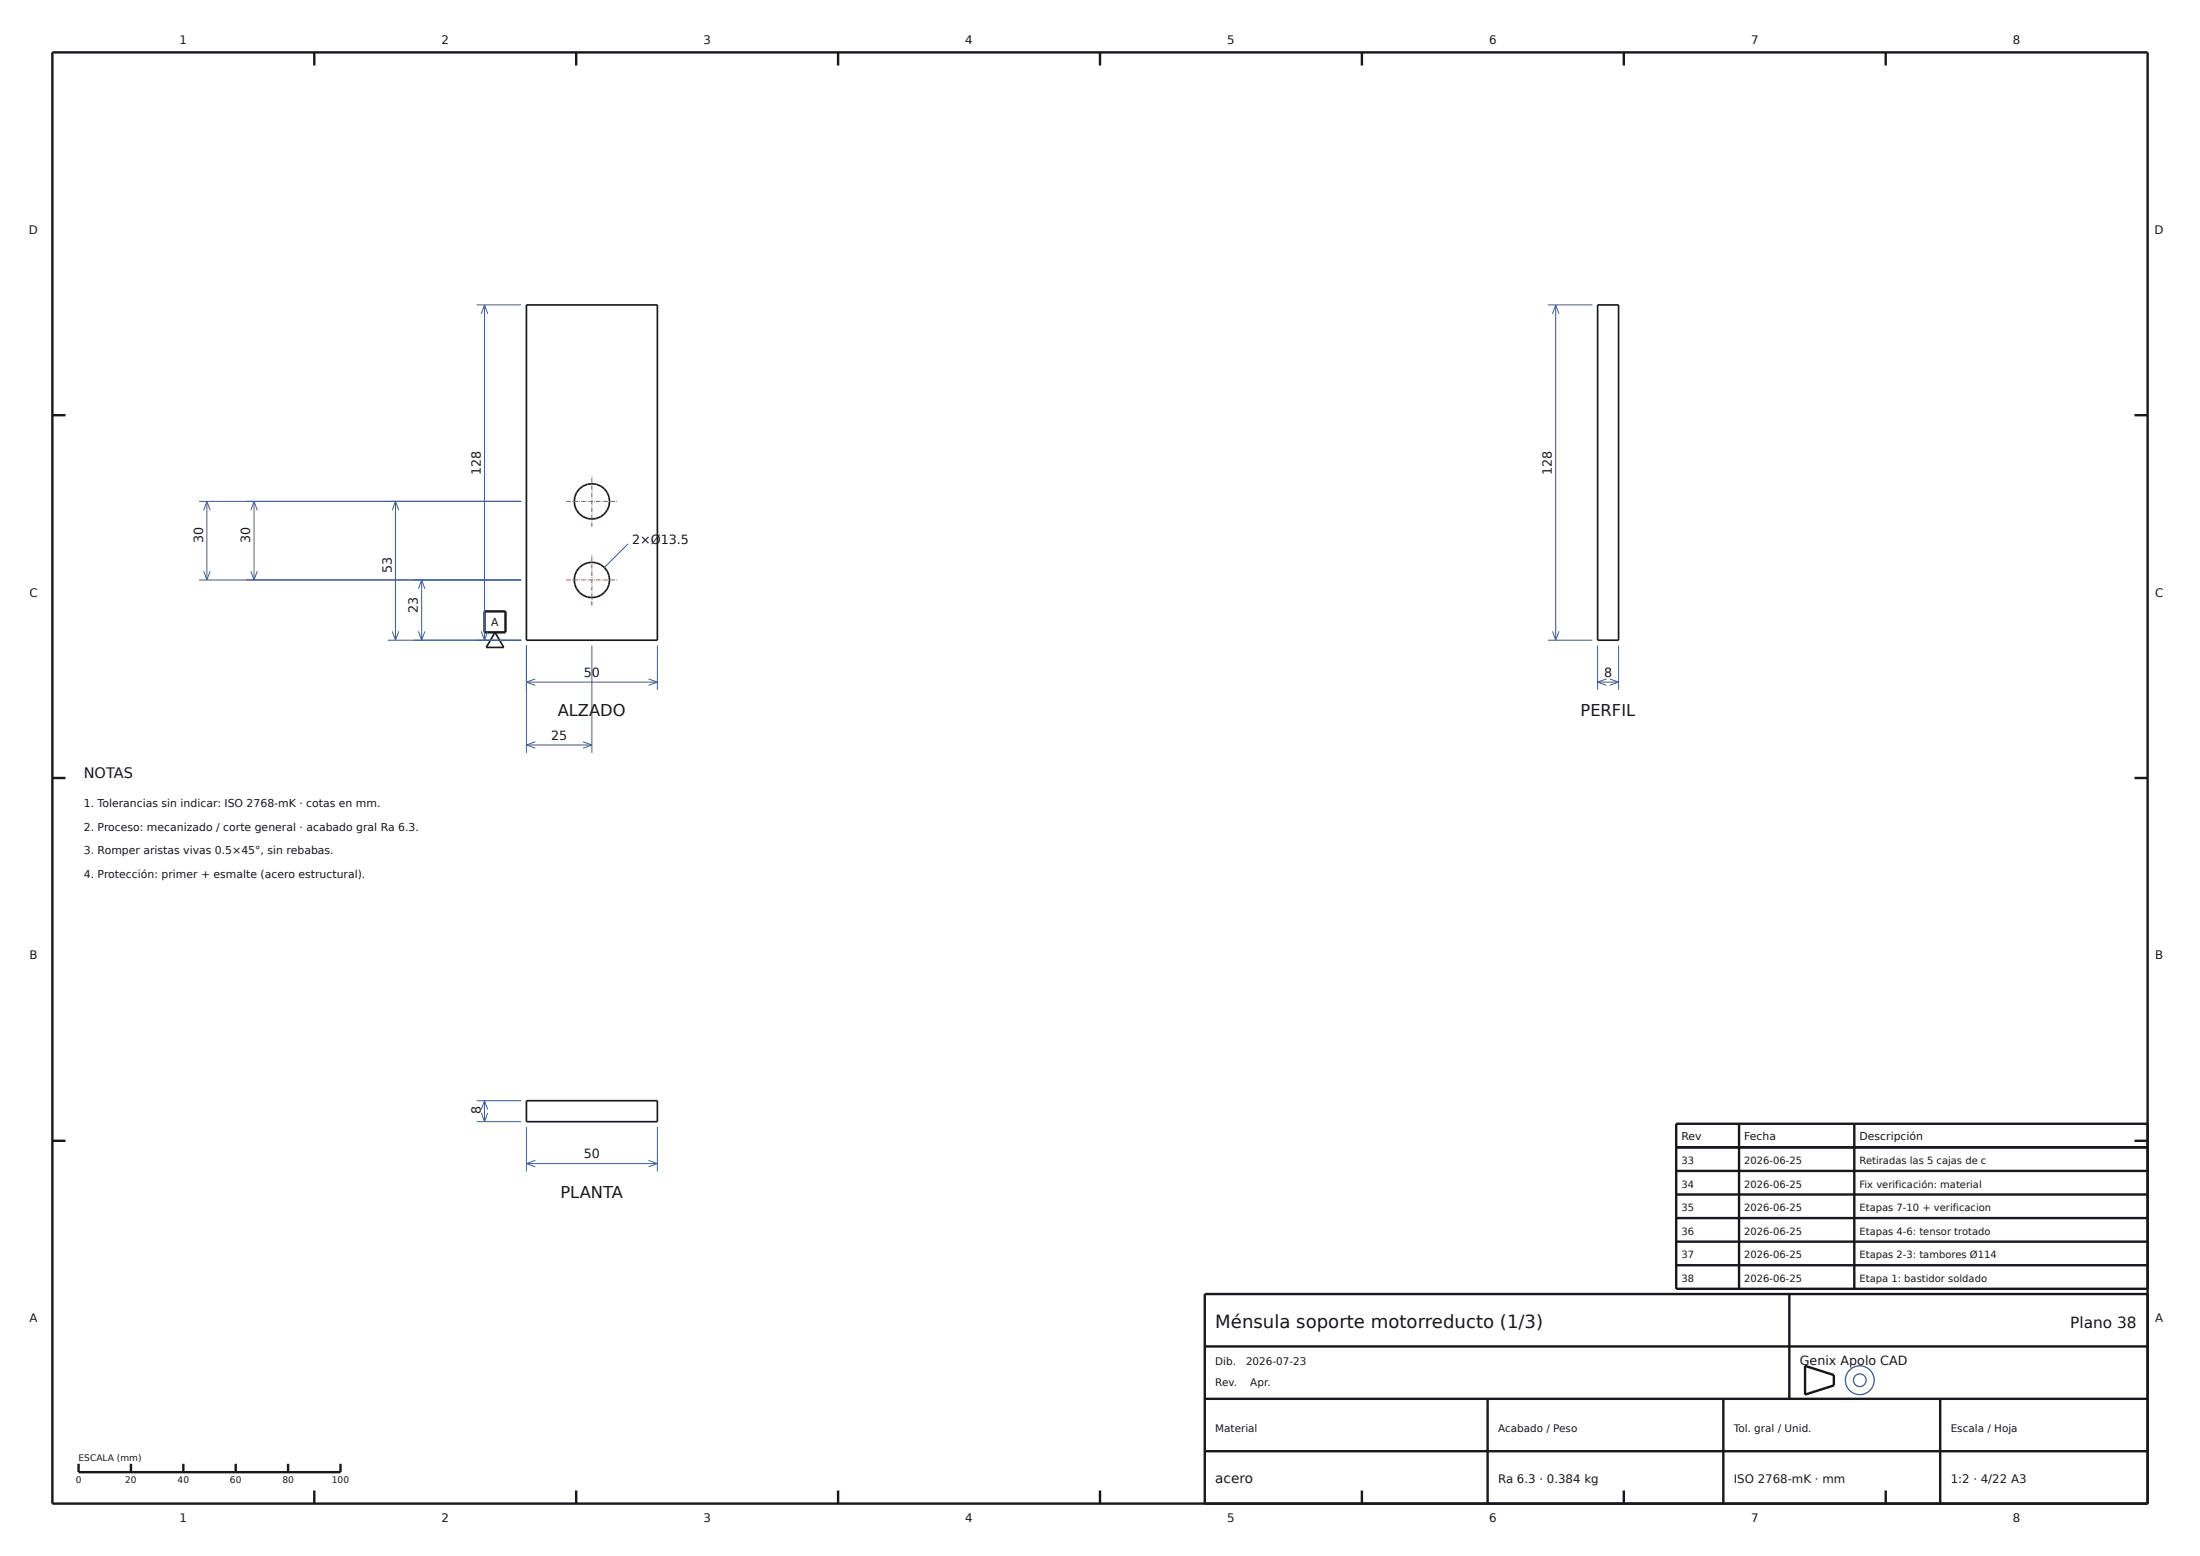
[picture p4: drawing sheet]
<svg xmlns="http://www.w3.org/2000/svg" width="420mm" height="297mm" viewBox="0 0 420 297" stroke-linecap="round" stroke-linejoin="round" font-family="sans-serif">
<g fill="#fdfdfb" stroke="#3a5e9c" stroke-width=".25">
<circle cx="355" cy="263.5" r="2.75"/>
<circle cx="355.1" cy="263.5" r="1.21"/>
</g>
<g fill="none" stroke="#16181d" stroke-width=".46">
<path d="M10 10h400v277h-400zM60 10v2.5M110 10v2.5M160 10v2.5M210 10v2.5M260 10v2.5M310 10v2.5M360 10v2.5M10 79.3h2.5M407.5 79.3h2.5M92.5 116.7h4v4h-4zM10 148.5h2.5"/>
<path d="M407.5 148.5h2.5M10 217.8h2.5M320 219h90M332 214.5v31.5M354 214.5v31.5M407.5 217.8h2.5M410 214.5h-90v31.5h90M320 223.5h90M320 228h90M320 232.5h90M320 237h90M230 257h180"/>
<path d="M320 241.5h90M341.6 247v20M410 247h-180v40M15 279.4v1.6h50v-1.6M25 279.4v1.6M35 279.4v1.6M45 279.4v1.6M55 279.4v1.6M230 277h180M230 267h180M284 267v20M329 267v20"/>
<path d="M344.6 260.7l5.5 1.8v1.9l-5.5 1.8zM370.4 267v20M60 284.5v2.5M110 284.5v2.5M160 284.5v2.5M210 284.5v2.5M260 284.5v2.5M310 284.5v2.5M360 284.5v2.5"/>
</g>
<g fill="none" stroke="#16181d" stroke-width=".32">
<path d="M100.5 58.2h25v64h-25zM305 58.2h4v64h-4zM94.5 120.7l1.7 2.9h-3.4zM100.5 210.1h25v4h-25z"/>
<circle cx="113" cy="95.7" r="3.4"/>
<circle cx="113" cy="110.7" r="3.4"/>
</g>
<g fill="none" stroke="#3a5e9c" stroke-width=".19">
<path d="M91 58.2h8.5M92.5 58.2v64M92.5 58.2l.6 1.7M92.5 58.2l-.6 1.7M295.5 58.2h8.5M297 58.2v64M297 58.2l.6 1.7M297 58.2l-.6 1.7M38 95.7h61.5M39.5 95.7v15M39.5 95.7l.6 1.7M39.5 95.7l-.6 1.7"/>
<path d="M48.5 95.7v15M48.5 95.7l.6 1.7M48.5 95.7l-.6 1.7M75.5 95.7v26.5M75.5 95.7l.6 1.7M75.5 95.7l-.6 1.7M38 110.7h61.5M38.9 109l.6 1.7M40.1 109l-.6 1.7M47.9 109l.6 1.7M49.1 109l-.6 1.7M80.5 110.7v11.5"/>
<path d="M80.5 110.7l.6 1.7M80.5 110.7l-.6 1.7M119.9 103.8l-4.5 4.5M74 122.2h25.5M74.9 120.5l.6 1.7M76.1 120.5l-.6 1.7M79.9 120.5l.6 1.7M81.1 120.5l-.6 1.7M91.9 120.5l.6 1.7M93.1 120.5l-.6 1.7M100.5 123.2v20.5M100.5 130.2h25"/>
<path d="M100.5 130.2l1.7 .6M102.2 129.6l-1.7 .6M113 123.2v20.5M123.8 129.6l1.7 .6M125.5 123.2v8.5M125.5 130.2l-1.7 .6M295.5 122.2h8.5M296.4 120.5l.6 1.7M297.6 120.5l-.6 1.7M305 130.2h4M305 123.2v8.5M305 130.2l1.7 .6"/>
<path d="M306.7 129.6l-1.7 .6M307.3 129.6l1.7 .6M309 123.2v8.5M309 130.2l-1.7 .6M100.5 142.2h12.5M100.5 142.2l1.7 .6M102.2 141.6l-1.7 .6M111.3 141.6l1.7 .6M113 142.2l-1.7 .6M91 214.1h8.5M91 210.1h8.5M91.9 212.4l.6 1.7"/>
<path d="M92.5 210.1v4M92.5 210.1l.6 1.7M92.5 210.1l-.6 1.7M93.1 212.4l-.6 1.7M100.5 215.1v8.5M125.5 215.1v8.5M100.5 222.1h25M100.5 222.1l1.7 .6M102.2 221.5l-1.7 .6M123.8 221.5l1.7 .6M125.5 222.1l-1.7 .6"/>
</g>
<path d="M108.1 95.7h9.8M108.1 110.7h9.8M113 115.6v-9.8M113 100.6v-9.8" fill="none" stroke="#b0413e" stroke-width=".19" stroke-dasharray=".8 .2 .1 .2" stroke-linecap="butt"/>
<text font-size="3.5" fill="#16181d" x="232" y="253.4">Ménsula soporte motorreducto (1/3)</text>
<g font-size="3.1" fill="#16181d">
<text x="106.5" y="136.7">ALZADO</text>
<text x="301.7" y="136.7">PERFIL</text>
<text x="107" y="228.6">PLANTA</text>
</g>
<text font-size="2.9" fill="#16181d" x="395.2" y="253.4">Plano 38</text>
<text font-size="2.8" fill="#16181d" x="16" y="148.5">NOTAS</text>
<text font-size="2.6" fill="#16181d" x="232" y="283">acero</text>
<g font-size="2.4" fill="#16181d">
<text x="91.8" y="90.7" transform="rotate(-90 91.8 90.7)">128</text>
<text x="296.3" y="90.7" transform="rotate(-90 296.3 90.7)">128</text>
<text x="38.8" y="103.7" transform="rotate(-90 38.8 103.7)">30</text>
<text x="47.8" y="103.7" transform="rotate(-90 47.8 103.7)">30</text>
<text x="120.7" y="103.8">2×Ø13.5</text>
<text x="74.8" y="109.5" transform="rotate(-90 74.8 109.5)">53</text>
<text x="79.8" y="117" transform="rotate(-90 79.8 117)">23</text>
<text x="111.5" y="129.2">50</text>
<text x="306.2" y="129.2">8</text>
<text x="105.2" y="141.2">25</text>
<text x="91.8" y="212.6" transform="rotate(-90 91.8 212.6)">8</text>
<text x="111.5" y="221.1">50</text>
<text x="343.6" y="260.6">Genix Apolo CAD</text>
</g>
<g font-size="2.2" fill="#16181d">
<text x="34.3" y="8.4">1</text>
<text x="84.3" y="8.4">2</text>
<text x="134.3" y="8.4">3</text>
<text x="184.3" y="8.4">4</text>
<text x="234.3" y="8.4">5</text>
<text x="284.3" y="8.4">6</text>
<text x="334.3" y="8.4">7</text>
<text x="384.3" y="8.4">8</text>
<text x="5.5" y="44.6">D</text>
<text x="411.3" y="44.6">D</text>
<text x="5.6" y="113.9">C</text>
<text x="411.4" y="113.9">C</text>
<text x="5.6" y="183.1">B</text>
<text x="411.4" y="183.1">B</text>
<text x="5.6" y="252.4">A</text>
<text x="411.4" y="252.4">A</text>
<text x="286" y="283">Ra 6.3 · 0.384 kg</text>
<text x="331" y="283">ISO 2768-mK · mm</text>
<text x="372.4" y="283">1:2 · 4/22 A3</text>
<text x="34.3" y="290.6">1</text>
<text x="84.3" y="290.6">2</text>
<text x="134.3" y="290.6">3</text>
<text x="184.3" y="290.6">4</text>
<text x="234.3" y="290.6">5</text>
<text x="284.3" y="290.6">6</text>
<text x="334.3" y="290.6">7</text>
<text x="384.3" y="290.6">8</text>
</g>
<g font-size="2.1" fill="#16181d">
<text x="93.8" y="119.6">A</text>
<text x="16" y="154">1. Tolerancias sin indicar: ISO 2768-mK · cotas en mm.</text>
<text x="16" y="158.5">2. Proceso: mecanizado / corte general · acabado gral Ra 6.3.</text>
<text x="16" y="163.1">3. Romper aristas vivas 0.5×45°, sin rebabas.</text>
<text x="16" y="167.7">4. Protección: primer + esmalte (acero estructural).</text>
<text x="321" y="217.6">Rev</text>
<text x="333" y="217.6">Fecha</text>
<text x="355" y="217.6">Descripción</text>
</g>
<g font-size="2" fill="#16181d">
<text x="232" y="260.6">Dib.</text>
<text x="237.9" y="260.6">2026-07-23</text>
<text x="232" y="264.6">Rev.</text>
<text x="238.7" y="264.6">Apr.</text>
<text x="232" y="273.4">Material</text>
<text x="286" y="273.4">Acabado / Peso</text>
<text x="331" y="273.4">Tol. gral / Unid.</text>
<text x="372.4" y="273.4">Escala / Hoja</text>
</g>
<g font-size="1.9" fill="#16181d">
<text x="321" y="222.2">33</text>
<text x="321" y="226.7">34</text>
<text x="333" y="222.2">2026-06-25</text>
<text x="333" y="226.7">2026-06-25</text>
<text x="355" y="222.2">Retiradas las 5 cajas de c</text>
<text x="355" y="226.7">Fix verificación: material</text>
<text x="321" y="231.2">35</text>
<text x="333" y="231.2">2026-06-25</text>
<text x="355" y="231.2">Etapas 7-10 + verificacion</text>
<text x="321" y="235.7">36</text>
<text x="333" y="235.7">2026-06-25</text>
<text x="355" y="235.7">Etapas 4-6: tensor trotado</text>
<text x="321" y="240.2">37</text>
<text x="321" y="244.7">38</text>
<text x="333" y="240.2">2026-06-25</text>
<text x="333" y="244.7">2026-06-25</text>
<text x="355" y="240.2">Etapas 2-3: tambores Ø114</text>
<text x="355" y="244.7">Etapa 1: bastidor soldado</text>
</g>
<g font-size="1.7" fill="#16181d">
<text x="15" y="278.8">ESCALA (mm)</text>
<text x="14.5" y="283">0</text>
<text x="23.9" y="283">20</text>
<text x="33.9" y="283">40</text>
<text x="43.9" y="283">60</text>
<text x="53.9" y="283">80</text>
<text x="63.4" y="283">100</text>
</g>
</svg>
